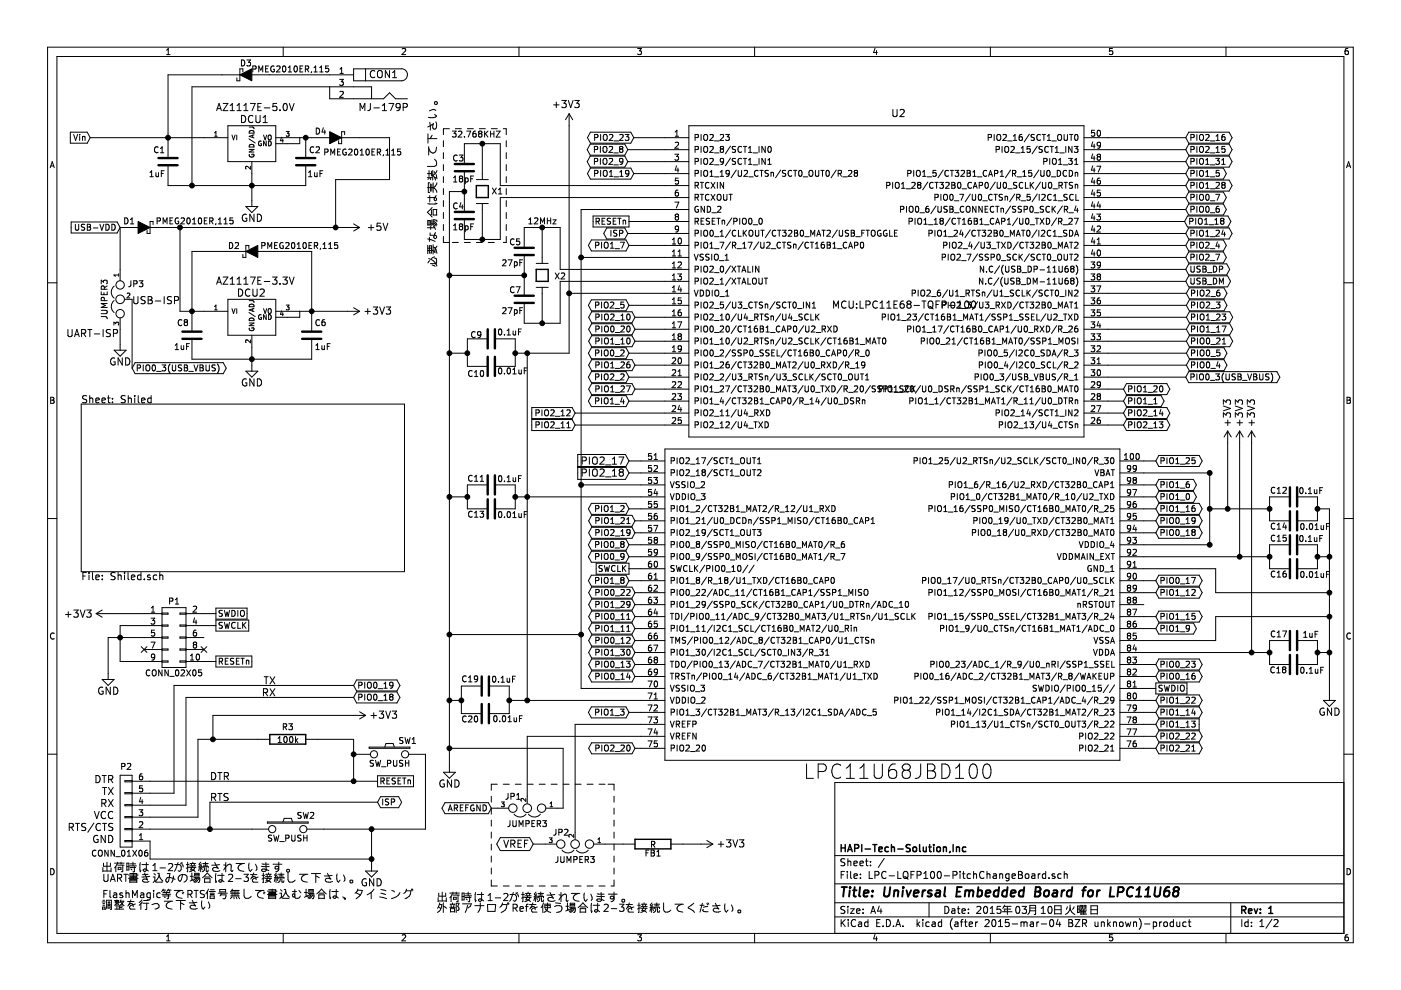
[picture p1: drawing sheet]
EESchema Schematic File Version 2
LIBS:74xgxx
LIBS:74xx
LIBS:ac-dc
LIBS:actel
LIBS:adc-dac
LIBS:analog_switches
LIBS:atmel
LIBS:audio
LIBS:brooktre
LIBS:cmos_ieee
LIBS:cmos4000
LIBS:conn
LIBS:contrib
LIBS:cypress
LIBS:dc-dc
LIBS:device
LIBS:digital-audio
LIBS:display
LIBS:dsp
LIBS:elec-unifil
LIBS:ftdi
LIBS:gennum
LIBS:graphic
LIBS:hc11
LIBS:intel
LIBS:interface
LIBS:ir
LIBS:linear
LIBS:logo
LIBS:memory
LIBS:microchip_pic10mcu
LIBS:microchip_pic12mcu
LIBS:microchip_pic16mcu
LIBS:microchip_pic18mcu
LIBS:microchip_pic32mcu
LIBS:microchip
LIBS:microcontrollers
LIBS:motor_drivers
LIBS:motorola
LIBS:msp430
LIBS:nordicsemi
LIBS:nxp_armmcu
LIBS:onsemi
LIBS:opto
LIBS:philips
LIBS:power
LIBS:powerint
LIBS:pspice
LIBS:references
LIBS:regul
LIBS:relays
LIBS:rfcom
LIBS:sensors
LIBS:silabs
LIBS:siliconi
LIBS:special
LIBS:stm8
LIBS:stm32
LIBS:supertex
LIBS:switches
LIBS:texas
LIBS:transf
LIBS:transistors
LIBS:ttl_ieee
LIBS:valves
LIBS:video
LIBS:xilinx
LIBS:ACDC
LIBS:ADC
LIBS:AnalogSW-MPX
LIBS:Arduino
LIBS:CardHolder
LIBS:CommIC
LIBS:ConnectorUSB
LIBS:DAC
LIBS:DamageControl
LIBS:DCDC
LIBS:Encorder-RSW
LIBS:Expander
LIBS:Isorator
LIBS:Jumper
LIBS:keisya-com
LIBS:LCD
LIBS:LinuxBoard
LIBS:LPC-MCU
LIBS:ModulerJack
LIBS:MountigHole
LIBS:mPcie
LIBS:Nordic_MCU
LIBS:OnBoradRelay
LIBS:OpAMP
LIBS:POT
LIBS:QFP-Change
LIBS:QFP-PitchChange
LIBS:QFP-TEST
LIBS:Relay
LIBS:Sensor
LIBS:TB-Connector
LIBS:Transistor-array
LIBS:Vref
LIBS:Wireless
LIBS:FS-MCU
LIBS:LPC-LQFP100-PitchChangeBoard-cache
EELAYER 25 0
EELAYER END
$Descr A4 11693 8268
encoding utf-8
Sheet 1 2
Title "Universal Embedded Board for LPC11U68"
Date "2015年03月10日火曜日"
Rev "1"
Comp "HAPI-Tech-Solution,Inc"
Comment1 ""
Comment2 ""
Comment3 ""
Comment4 ""
$EndDescr
$Comp
L C C9
U 1 1
P 4100 2830
F 0 "C9" V 4070 2655 50  0000 L CNN
F 1 "0.1uF" V 4020 2880 50  0000 L TNN
F 2 "SMD_Packages:SMD-0603" H 4138 2680 30  0001 C CNN
F 3 "" H 4100 2830 60  0000 C CNN
	1    4100 2830
	0    1    1    0   
$EndComp
$Comp
L C C10
U 1 1
P 4100 3060
F 0 "C10" V 4165 2860 50  0000 L CNN
F 1 "0.01uF" V 4115 3110 50  0000 L TNN
F 2 "SMD_Packages:SMD-0603" H 4138 2910 30  0001 C CNN
F 3 "" H 4100 3060 60  0000 C CNN
	1    4100 3060
	0    1    1    0   
$EndComp
$Comp
L C C11
U 1 1
P 4100 4050
F 0 "C11" V 4050 3850 50  0000 L CNN
F 1 "0.1uF" V 4025 4100 50  0000 L TNN
F 2 "SMD_Packages:SMD-0603" V 3975 4025 30  0001 C CNN
F 3 "" H 4100 4050 60  0000 C CNN
	1    4100 4050
	0    1    1    0   
$EndComp
$Comp
L C C13
U 1 1
P 4100 4250
F 0 "C13" V 4150 4050 50  0000 L CNN
F 1 "0.01uF" V 4125 4300 50  0000 L TNN
F 2 "SMD_Packages:SMD-0603" V 4275 4225 30  0001 C CNN
F 3 "" H 4100 4250 60  0000 C CNN
	1    4100 4250
	0    1    1    0   
$EndComp
$Comp
L C C19
U 1 1
P 4050 5730
F 0 "C19" V 3995 5530 50  0000 L CNN
F 1 "0.1uF" V 3970 5780 50  0000 L TNN
F 2 "SMD_Packages:SMD-0603" H 4088 5580 30  0001 C CNN
F 3 "" H 4050 5730 60  0000 C CNN
	1    4050 5730
	0    1    1    0   
$EndComp
$Comp
L C C20
U 1 1
P 4050 5960
F 0 "C20" V 4100 5760 50  0000 L CNN
F 1 "0.01uF" V 4070 6020 50  0000 L TNN
F 2 "SMD_Packages:SMD-0603" H 4088 5810 30  0001 C CNN
F 3 "" H 4050 5960 60  0000 C CNN
	1    4050 5960
	0    1    1    0   
$EndComp
$Comp
L C C15
U 1 1
P 10800 4550
F 0 "C15" V 10750 4600 50  0000 L CNN
F 1 "0.1uF" V 10725 4300 50  0000 L TNN
F 2 "SMD_Packages:SMD-0603" H 10838 4400 30  0001 C CNN
F 3 "" H 10800 4550 60  0000 C CNN
	1    10800 4550
	0    -1   1    0   
$EndComp
$Comp
L C C16
U 1 1
P 10800 4750
F 0 "C16" V 10850 4800 50  0000 L CNN
F 1 "0.01uF" V 10825 4700 50  0000 R TNN
F 2 "SMD_Packages:SMD-0603" H 10838 4600 30  0001 C CNN
F 3 "" H 10800 4750 60  0000 C CNN
	1    10800 4750
	0    -1   1    0   
$EndComp
$Comp
L GND #PWR01
U 1 1
P 11100 5800
F 0 "#PWR01" H 11100 5550 60  0001 C CNN
F 1 "GND" H 11100 5650 60  0000 C CNN
F 2 "" H 11100 5800 60  0000 C CNN
F 3 "" H 11100 5800 60  0000 C CNN
	1    11100 5800
	1    0    0    -1  
$EndComp
$Comp
L C C18
U 1 1
P 10800 5550
F 0 "C18" V 10850 5350 50  0000 L CNN
F 1 "0.1uF" V 10825 5600 50  0000 L TNN
F 2 "SMD_Packages:SMD-0603" H 10838 5400 30  0001 C CNN
F 3 "" H 10800 5550 60  0000 C CNN
	1    10800 5550
	0    1    1    0   
$EndComp
$Comp
L +3V3 #PWR02
U 1 1
P 4750 1050
F 0 "#PWR02" H 4750 900 60  0001 C CNN
F 1 "+3V3" H 4725 1225 60  0000 C CNN
F 2 "" H 4750 1050 60  0000 C CNN
F 3 "" H 4750 1050 60  0000 C CNN
	1    4750 1050
	1    0    0    -1  
$EndComp
$Comp
L C C3
U 1 1
P 3875 1400
F 0 "C3" H 3775 1475 50  0000 L CNN
F 1 "18pF" H 3775 1300 50  0000 L CNN
F 2 "SMD_Packages:SMD-0603" H 3913 1250 30  0001 C CNN
F 3 "" H 3875 1400 60  0000 C CNN
	1    3875 1400
	1    0    0    -1  
$EndComp
$Comp
L C C4
U 1 1
P 3875 1800
F 0 "C4" H 3775 1875 50  0000 L CNN
F 1 "18pF" H 3775 1700 50  0000 L CNN
F 2 "SMD_Packages:SMD-0603" H 3913 1650 30  0001 C CNN
F 3 "" H 3875 1800 60  0000 C CNN
	1    3875 1800
	1    0    0    -1  
$EndComp
$Comp
L LPC11E68JBD100 U2
U 1 1
P 7500 3800
F 0 "U2" H 7500 6650 60  0000 C CNN
F 1 "LPC11U68JBD100" H 7500 1150 120 0000 C CNN
F 2 "MCU:LPC11E68-TQFP-100" H 7550 5050 60  0000 C CNN
F 3 "" H 7550 5050 60  0000 C CNN
	1    7500 3800
	1    0    0    -1  
$EndComp
$Comp
L C C12
U 1 1
P 10800 4150
F 0 "C12" V 10750 4200 50  0000 L CNN
F 1 "0.1uF" V 10725 3900 50  0000 L TNN
F 2 "SMD_Packages:SMD-0603" H 10838 4000 30  0001 C CNN
F 3 "" H 10800 4150 60  0000 C CNN
	1    10800 4150
	0    -1   1    0   
$EndComp
$Comp
L C C14
U 1 1
P 10800 4350
F 0 "C14" V 10850 4400 50  0000 L CNN
F 1 "0.01uF" V 10825 4300 50  0000 R TNN
F 2 "SMD_Packages:SMD-0603" H 10838 4200 30  0001 C CNN
F 3 "" H 10800 4350 60  0000 C CNN
	1    10800 4350
	0    -1   1    0   
$EndComp
$Comp
L +3V3 #PWR03
U 1 1
P 10250 3700
F 0 "#PWR03" H 10250 3550 60  0001 C CNN
F 1 "+3V3" V 10250 3950 60  0000 C CNN
F 2 "" H 10250 3700 60  0000 C CNN
F 3 "" H 10250 3700 60  0000 C CNN
	1    10250 3700
	1    0    0    -1  
$EndComp
$Comp
L C C17
U 1 1
P 10800 5350
F 0 "C17" V 10750 5400 50  0000 L CNN
F 1 "1uF" V 10725 5275 50  0000 R TNN
F 2 "SMD_Packages:SMD-0603" H 10838 5200 30  0001 C CNN
F 3 "" H 10800 5350 60  0000 C CNN
	1    10800 5350
	0    -1   1    0   
$EndComp
Text GLabel 5290 1150 0    50   BiDi ~ 0
PIO2_23
Text GLabel 5240 1250 0    50   BiDi ~ 0
PIO2_8
Text GLabel 5240 1350 0    50   BiDi ~ 0
PIO2_9
Text GLabel 5290 1450 0    50   BiDi ~ 0
PIO1_19
Text GLabel 5240 1950 0    50   BiDi ~ 0
ISP
Text GLabel 5250 2050 0    50   BiDi ~ 0
PIO1_7
Text GLabel 5250 2550 0    50   BiDi ~ 0
PIO2_5
Text GLabel 5300 2650 0    50   BiDi ~ 0
PIO2_10
Text GLabel 5300 2750 0    50   BiDi ~ 0
PIO0_20
Text GLabel 5300 2850 0    50   BiDi ~ 0
PIO1_10
Text GLabel 5250 2950 0    50   BiDi ~ 0
PIO0_2
Text GLabel 5300 3050 0    50   BiDi ~ 0
PIO1_26
Text GLabel 5250 3150 0    50   BiDi ~ 0
PIO2_2
Text GLabel 5300 3250 0    50   BiDi ~ 0
PIO1_27
Text GLabel 5250 3350 0    50   BiDi ~ 0
PIO1_4
Text GLabel 5250 4250 0    50   BiDi ~ 0
PIO1_2
Text GLabel 5300 4350 0    50   BiDi ~ 0
PIO1_21
Text GLabel 5300 4450 0    50   BiDi ~ 0
PIO2_19
Text GLabel 5250 4550 0    50   BiDi ~ 0
PIO0_8
Text GLabel 5250 4650 0    50   BiDi ~ 0
PIO0_9
Text GLabel 5250 4850 0    50   BiDi ~ 0
PIO1_8
Text GLabel 5300 4950 0    50   BiDi ~ 0
PIO0_22
Text GLabel 5300 5050 0    50   BiDi ~ 0
PIO1_29
Text GLabel 5300 5150 0    50   BiDi ~ 0
PIO0_11
Text GLabel 5300 5250 0    50   BiDi ~ 0
PIO1_11
Text GLabel 5300 5350 0    50   BiDi ~ 0
PIO0_12
Text GLabel 5300 5450 0    50   BiDi ~ 0
PIO1_30
Text GLabel 5300 5550 0    50   BiDi ~ 0
PIO0_13
Text GLabel 5300 5650 0    50   BiDi ~ 0
PIO0_14
Text GLabel 5250 5950 0    50   BiDi ~ 0
PIO1_3
Text GLabel 5300 6250 0    50   BiDi ~ 0
PIO2_20
Text GLabel 9900 1150 2    50   BiDi ~ 0
PIO2_16
Text GLabel 9900 1250 2    50   BiDi ~ 0
PIO2_15
Text GLabel 9900 1350 2    50   BiDi ~ 0
PIO1_31
Text GLabel 9900 1450 2    50   BiDi ~ 0
PIO1_5
Text GLabel 9900 1550 2    50   BiDi ~ 0
PIO1_28
Text GLabel 9900 1650 2    50   BiDi ~ 0
PIO0_7
Text GLabel 9900 1750 2    50   BiDi ~ 0
PIO0_6
Text GLabel 9890 1850 2    50   BiDi ~ 0
PIO1_18
Text GLabel 9900 1950 2    50   BiDi ~ 0
PIO1_24
Text GLabel 9900 2050 2    50   BiDi ~ 0
PIO2_4
Text GLabel 9900 2150 2    50   BiDi ~ 0
PIO2_7
Text GLabel 9905 2450 2    50   BiDi ~ 0
PIO2_6
Text GLabel 9905 2550 2    50   BiDi ~ 0
PIO2_3
Text GLabel 9905 2650 2    50   BiDi ~ 0
PIO1_23
Text GLabel 9905 2750 2    50   BiDi ~ 0
PIO1_17
Text GLabel 9905 2850 2    50   BiDi ~ 0
PIO0_21
Text GLabel 9905 2950 2    50   BiDi ~ 0
PIO0_5
Text GLabel 9905 3050 2    50   BiDi ~ 0
PIO0_4
Text GLabel 9380 3250 2    50   BiDi ~ 0
PIO1_20
Text GLabel 9380 3350 2    50   BiDi ~ 0
PIO1_1
Text GLabel 9380 3450 2    50   BiDi ~ 0
PIO2_14
Text GLabel 9380 3550 2    50   BiDi ~ 0
PIO2_13
Text GLabel 9650 3850 2    50   BiDi ~ 0
PIO1_25
Text GLabel 9650 4050 2    50   BiDi ~ 0
PIO1_6
Text GLabel 9650 4150 2    50   BiDi ~ 0
PIO1_0
Text GLabel 9650 4250 2    50   BiDi ~ 0
PIO1_16
Text GLabel 9650 4850 2    50   BiDi ~ 0
PIO0_17
Text GLabel 9650 4950 2    50   BiDi ~ 0
PIO1_12
Text GLabel 9650 5150 2    50   BiDi ~ 0
PIO1_15
Text GLabel 9650 5250 2    50   BiDi ~ 0
PIO1_9
Text GLabel 9650 5550 2    50   BiDi ~ 0
PIO0_23
Text GLabel 9650 5650 2    50   BiDi ~ 0
PIO0_16
Text GLabel 9650 5850 2    50   BiDi ~ 0
PIO1_22
Text GLabel 9650 5950 2    50   BiDi ~ 0
PIO1_14
Text GLabel 9650 6150 2    50   BiDi ~ 0
PIO2_22
Text GLabel 9650 6250 2    50   BiDi ~ 0
PIO2_21
Text GLabel 4450 7050 0    60   BiDi ~ 0
VREF
Text GLabel 5250 3950 0    60   Input ~ 0
PIO2_18
Text GLabel 9650 4450 2    50   BiDi ~ 0
PIO0_18
Text GLabel 9650 4350 2    50   BiDi ~ 0
PIO0_19
Text GLabel 2950 5825 2    50   BiDi ~ 0
PIO0_18
Text GLabel 2950 5725 2    50   BiDi ~ 0
PIO0_19
Text GLabel 5250 3850 0    60   Input ~ 0
PIO2_17
$Comp
L +3V3 #PWR04
U 1 1
P 10350 3700
F 0 "#PWR04" H 10350 3550 60  0001 C CNN
F 1 "+3V3" V 10350 3950 60  0000 C CNN
F 2 "" H 10350 3700 60  0000 C CNN
F 3 "" H 10350 3700 60  0000 C CNN
	1    10350 3700
	1    0    0    -1  
$EndComp
$Comp
L +3V3 #PWR05
U 1 1
P 10450 3700
F 0 "#PWR05" H 10450 3550 60  0001 C CNN
F 1 "+3V3" V 10450 3950 60  0000 C CNN
F 2 "" H 10450 3700 60  0000 C CNN
F 3 "" H 10450 3700 60  0000 C CNN
	1    10450 3700
	1    0    0    -1  
$EndComp
$Comp
L JUMPER3 JP2
U 1 1
P 4800 7050
F 0 "JP2" H 4850 6950 50  0000 L CNN
F 1 "JUMPER3" H 4800 7150 50  0000 C BNN
F 2 "BoardJumper:SJ-3Pin" H 4800 7050 60  0001 C CNN
F 3 "" H 4800 7050 60  0000 C CNN
	1    4800 7050
	-1   0    0    1   
$EndComp
$Comp
L R FB1
U 1 1
P 5450 7050
F 0 "FB1" V 5530 7050 50  0000 C CNN
F 1 "R" V 5457 7051 50  0000 C CNN
F 2 "SMD_Packages:SMD-0805" V 5380 7050 30  0001 C CNN
F 3 "" H 5450 7050 30  0000 C CNN
	1    5450 7050
	0    1    1    0   
$EndComp
$Comp
L +3V3 #PWR06
U 1 1
P 5850 7050
F 0 "#PWR06" H 5850 6900 60  0001 C CNN
F 1 "+3V3" V 5850 7300 60  0000 C CNN
F 2 "" H 5850 7050 60  0000 C CNN
F 3 "" H 5850 7050 60  0000 C CNN
	1    5850 7050
	0    1    1    0   
$EndComp
Text GLabel 4100 6750 0    50   BiDi ~ 0
AREFGND
Text GLabel 5250 4750 0    50   UnSpc ~ 0
SWCLK
$Comp
L CRYSTAL X1
U 1 1
P 4025 1600
F 0 "X1" V 4025 1725 50  0000 C CNN
F 1 "32.768KHZ" V 3550 1550 50  0000 C CNN
F 2 "Xtal:FC-255-RTC-Xtal" H 4025 1600 60  0001 C CNN
F 3 "" H 4025 1600 60  0000 C CNN
	1    4025 1600
	0    1    1    0   
$EndComp
$Comp
L GND #PWR07
U 1 1
P 3750 6400
F 0 "#PWR07" H 3750 6150 60  0001 C CNN
F 1 "GND" H 3750 6250 60  0000 C CNN
F 2 "" H 3750 6400 60  0000 C CNN
F 3 "" H 3750 6400 60  0000 C CNN
	1    3750 6400
	1    0    0    -1  
$EndComp
$Comp
L JUMPER3 JP1
U 1 1
P 4400 6750
F 0 "JP1" H 4450 6650 50  0000 L CNN
F 1 "JUMPER3" H 4400 6850 50  0000 C BNN
F 2 "BoardJumper:SJ-3Pin" H 4400 6750 60  0001 C CNN
F 3 "" H 4400 6750 60  0000 C CNN
	1    4400 6750
	-1   0    0    1   
$EndComp
Text GLabel 9650 5750 2    50   UnSpc ~ 0
SWDIO
$Comp
L CONN_02X05 P1
U 1 1
P 1450 5325
F 0 "P1" H 1450 5625 50  0000 C CNN
F 1 "CONN_02X05" H 1450 5025 50  0000 C CNN
F 2 "Pin_Headers:JTAG-Half-2x5" H 1450 4125 60  0001 C CNN
F 3 "" H 1450 4125 60  0000 C CNN
	1    1450 5325
	1    0    0    -1  
$EndComp
$Comp
L +3V3 #PWR08
U 1 1
P 900 5125
F 0 "#PWR08" H 900 4975 60  0001 C CNN
F 1 "+3V3" V 900 5375 60  0000 C CNN
F 2 "" H 900 5125 60  0000 C CNN
F 3 "" H 900 5125 60  0000 C CNN
	1    900  5125
	0    -1   -1   0   
$EndComp
$Comp
L GND #PWR09
U 1 1
P 900 5625
F 0 "#PWR09" H 900 5375 60  0001 C CNN
F 1 "GND" H 900 5475 60  0000 C CNN
F 2 "" H 900 5625 60  0000 C CNN
F 3 "" H 900 5625 60  0000 C CNN
	1    900  5625
	1    0    0    -1  
$EndComp
Text GLabel 1800 5225 2    50   UnSpc ~ 0
SWCLK
Text GLabel 1800 5125 2    50   UnSpc ~ 0
SWDIO
Text GLabel 5250 1850 0    50   UnSpc ~ 0
RESETn
Text GLabel 1800 5525 2    50   UnSpc ~ 0
RESETn
NoConn ~ 1700 5425
NoConn ~ 1200 5425
Text Label 2300 5825 2    60   ~ 0
RX
Text Label 2300 5725 2    60   ~ 0
TX
Text Label 1750 6700 0    60   ~ 0
RTS
Text Label 1750 6525 0    60   ~ 0
DTR
Text GLabel 3150 6525 2    50   UnSpc ~ 0
RESETn
Text GLabel 3150 6700 2    50   BiDi ~ 0
ISP
$Comp
L GND #PWR010
U 1 1
P 3100 7225
F 0 "#PWR010" H 3100 6975 60  0001 C CNN
F 1 "GND" H 3100 7075 60  0000 C CNN
F 2 "" H 3100 7225 60  0000 C CNN
F 3 "" H 3100 7225 60  0000 C CNN
	1    3100 7225
	1    0    0    -1  
$EndComp
$Comp
L SW_PUSH SW1
U 1 1
P 3250 6300
F 0 "SW1" H 3400 6410 50  0000 C CNN
F 1 "SW_PUSH" H 3250 6220 50  0000 C CNN
F 2 "Switch:SW_TACT-EVQQ2Y03W" H 3250 6300 60  0001 C CNN
F 3 "" H 3250 6300 60  0000 C CNN
	1    3250 6300
	1    0    0    -1  
$EndComp
$Comp
L R R3
U 1 1
P 2400 6175
F 0 "R3" V 2300 6175 50  0000 C CNN
F 1 "100k" V 2407 6176 50  0000 C CNN
F 2 "SMD_Packages:SMD-0603" V 2330 6175 30  0001 C CNN
F 3 "" H 2400 6175 30  0000 C CNN
	1    2400 6175
	0    1    1    0   
$EndComp
Text GLabel 4800 3450 0    50   Input ~ 0
PIO2_12
Text GLabel 4800 3550 0    50   Input ~ 0
PIO2_11
$Sheet
S 675  3375 2700 1400
U 551EE3EE
F0 "Shiled" 60
F1 "Shiled.sch" 60
$EndSheet
$Comp
L C C8
U 1 1
P 1600 2800
F 0 "C8" H 1475 2900 50  0000 L CNN
F 1 "1uF" H 1450 2700 50  0000 L CNN
F 2 "SMD_Packages:SMD-0603" H 1638 2650 30  0001 C CNN
F 3 "" H 1600 2800 60  0000 C CNN
	1    1600 2800
	1    0    0    -1  
$EndComp
$Comp
L +3V3 #PWR011
U 1 1
P 2900 2600
F 0 "#PWR011" H 2900 2450 60  0001 C CNN
F 1 "+3V3" V 2900 2850 60  0000 C CNN
F 2 "" H 2900 2600 60  0000 C CNN
F 3 "" H 2900 2600 60  0000 C CNN
	1    2900 2600
	0    1    1    0   
$EndComp
$Comp
L +5V #PWR012
U 1 1
P 2900 1900
F 0 "#PWR012" H 2900 1750 60  0001 C CNN
F 1 "+5V" V 2900 2150 60  0000 C CNN
F 2 "" H 2900 1900 60  0000 C CNN
F 3 "" H 2900 1900 60  0000 C CNN
	1    2900 1900
	0    1    1    0   
$EndComp
$Comp
L BARREL_JACK CON1
U 1 1
P 3050 725
F 0 "CON1" H 2900 825 60  0000 C CNN
F 1 "MJ-179P" H 2900 550 60  0000 C CNN
F 2 "Connect:DCJack_MJ-179P" H 3050 725 60  0001 C CNN
F 3 "" H 3050 725 60  0000 C CNN
	1    3050 725 
	-1   0    0    -1  
$EndComp
$Comp
L +3V3 #PWR013
U 1 1
P 2950 5975
F 0 "#PWR013" H 2950 5825 60  0001 C CNN
F 1 "+3V3" V 2950 6225 60  0000 C CNN
F 2 "" H 2950 5975 60  0000 C CNN
F 3 "" H 2950 5975 60  0000 C CNN
	1    2950 5975
	0    1    1    0   
$EndComp
$Comp
L CONN_01X06 P2
U 1 1
P 1050 6775
F 0 "P2" H 1050 6400 50  0000 C CNN
F 1 "CONN_01X06" H 1100 7125 50  0000 C CNN
F 2 "Pin_Headers:Pin_Header_Angled_1x06" H 1050 6775 60  0001 C CNN
F 3 "" H 1050 6775 60  0000 C CNN
	1    1050 6775
	-1   0    0    1   
$EndComp
Text GLabel 9650 6050 2    50   Input ~ 0
PIO1_13
Text GLabel 1000 1900 0    50   Input ~ 0
USB-VDD
Text GLabel 9900 2250 2    50   BiDi ~ 0
USB_DP
Text GLabel 9900 2350 2    50   BiDi ~ 0
USB_DM
$Comp
L DIODESCH D1
U 1 1
P 1200 1900
F 0 "D1" H 1075 1950 50  0000 C CNN
F 1 "PMEG2010ER,115" H 1625 1950 50  0000 C CNN
F 2 "Diode:PMEG2010ER,115" H 1200 1900 60  0001 C CNN
F 3 "" H 1200 1900 60  0000 C CNN
	1    1200 1900
	1    0    0    -1  
$EndComp
$Comp
L C C2
U 1 1
P 2550 1350
F 0 "C2" H 2425 1250 50  0000 L CNN
F 1 "1uF" H 2400 1450 50  0000 L CNN
F 2 "SMD_Packages:SMD-0603" H 2588 1200 30  0001 C CNN
F 3 "" H 2550 1350 60  0000 C CNN
	1    2550 1350
	-1   0    0    1   
$EndComp
$Comp
L C C1
U 1 1
P 1400 1350
F 0 "C1" H 1425 1250 50  0000 L CNN
F 1 "1uF" H 1425 1450 50  0000 L CNN
F 2 "SMD_Packages:SMD-0603" H 1438 1200 30  0001 C CNN
F 3 "" H 1400 1350 60  0000 C CNN
	1    1400 1350
	-1   0    0    1   
$EndComp
$Comp
L DIODESCH D3
U 1 1
P 2050 625
F 0 "D3" H 2050 525 50  0000 C CNN
F 1 "PMEG2010ER,115" H 1675 575 50  0000 C CNN
F 2 "Diode:PMEG2010ER,115" H 2050 625 60  0001 C CNN
F 3 "" H 2050 625 60  0000 C CNN
	1    2050 625 
	-1   0    0    1   
$EndComp
Text GLabel 750  1150 0    50   Input ~ 0
Vin
$Comp
L CRYSTAL X2
U 1 1
P 4525 2300
F 0 "X2" V 4535 2450 50  0000 C CNN
F 1 "12MHz" V 4075 2300 50  0000 C CNN
F 2 "Xtal:HC-49_S" H 4525 2300 60  0001 C CNN
F 3 "" H 4525 2300 60  0000 C CNN
	1    4525 2300
	0    1    1    0   
$EndComp
$Comp
L C C5
U 1 1
P 4375 2100
F 0 "C5" H 4250 2175 50  0000 L CNN
F 1 "27pF" H 4185 2000 50  0000 L CNN
F 2 "SMD_Packages:SMD-0603" H 4413 1950 30  0001 C CNN
F 3 "" H 4375 2100 60  0000 C CNN
	1    4375 2100
	1    0    0    -1  
$EndComp
$Comp
L C C7
U 1 1
P 4375 2500
F 0 "C7" H 4250 2575 50  0000 L CNN
F 1 "27pF" H 4185 2400 50  0000 L CNN
F 2 "SMD_Packages:SMD-0603" H 4413 2350 30  0001 C CNN
F 3 "" H 4375 2500 60  0000 C CNN
	1    4375 2500
	1    0    0    -1  
$EndComp
$Comp
L DIODESCH D4
U 1 1
P 2800 1150
F 0 "D4" H 2675 1200 50  0000 C CNN
F 1 "PMEG2010ER,115" H 3025 1025 50  0000 C CNN
F 2 "Diode:PMEG2010ER,115" H 2800 1150 60  0001 C CNN
F 3 "" H 2800 1150 60  0000 C CNN
	1    2800 1150
	1    0    0    -1  
$EndComp
$Comp
L AZ1117E-xxV DCU1
U 1 1
P 2100 1200
F 0 "DCU1" H 2000 1400 60  0000 L CNN
F 1 "AZ1117E-5.0V" H 1800 1500 60  0000 L CNN
F 2 "SMD_Packages:SOT-223" H 2100 1200 60  0001 C CNN
F 3 "" H 2100 1200 60  0000 C CNN
	1    2100 1200
	1    0    0    -1  
$EndComp
$Comp
L C C6
U 1 1
P 2600 2800
F 0 "C6" H 2625 2900 50  0000 L CNN
F 1 "1uF" H 2625 2700 50  0000 L CNN
F 2 "SMD_Packages:SMD-0603" H 2638 2650 30  0001 C CNN
F 3 "" H 2600 2800 60  0000 C CNN
	1    2600 2800
	1    0    0    -1  
$EndComp
Text Notes 3650 2225 1    60   ~ 0
必要な場合は実装して下さい。
Text Notes 3650 7625 0    60   ~ 0
出荷時は1-2が接続されています。\n外部アナログRefを使う場合は2-3を接続してください。
Text Notes 850  7375 0    60   ~ 0
出荷時は1-2が接続されています。\nUART書き込みの場合は2-3を接続して下さい。
Text Notes 850  7600 0    60   ~ 0
FlashMagic等でRTS信号無しで書込む場合は、タイミング\n調整を行って下さい
$Comp
L DIODESCH D2
U 1 1
P 2100 2100
F 0 "D2" H 2250 2050 50  0000 C CNN
F 1 "PMEG2010ER,115" H 1700 2050 50  0000 C CNN
F 2 "Diode:PMEG2010ER,115" H 2100 2100 60  0001 C CNN
F 3 "" H 2100 2100 60  0000 C CNN
	1    2100 2100
	-1   0    0    1   
$EndComp
$Comp
L GND #PWR014
U 1 1
P 2100 3050
F 0 "#PWR014" H 2100 2800 60  0001 C CNN
F 1 "GND" H 2100 2900 60  0000 C CNN
F 2 "" H 2100 3050 60  0000 C CNN
F 3 "" H 2100 3050 60  0000 C CNN
	1    2100 3050
	1    0    0    -1  
$EndComp
$Comp
L AZ1117E-xxV DCU2
U 1 1
P 2100 2650
F 0 "DCU2" H 1975 2850 60  0000 L CNN
F 1 "AZ1117E-3.3V" H 1800 2950 60  0000 L CNN
F 2 "SMD_Packages:SOT-223" H 2100 2650 60  0001 C CNN
F 3 "" H 2100 2650 60  0000 C CNN
	1    2100 2650
	1    0    0    -1  
$EndComp
Text Label 950  6650 2    60   ~ 0
TX
Text Label 950  6750 2    60   ~ 0
RX
Text Label 950  6950 2    60   ~ 0
RTS/CTS
Text Label 950  6550 2    60   ~ 0
DTR
Text Label 950  6850 2    60   ~ 0
VCC
Text Label 950  7050 2    60   ~ 0
GND
Text GLabel 9900 3150 2    50   BiDi ~ 0
PIO0_3(USB_VBUS)
$Comp
L GND #PWR015
U 1 1
P 2100 1675
F 0 "#PWR015" H 2100 1425 60  0001 C CNN
F 1 "GND" H 2100 1525 60  0000 C CNN
F 2 "" H 2100 1675 60  0000 C CNN
F 3 "" H 2100 1675 60  0000 C CNN
	1    2100 1675
	1    0    0    -1  
$EndComp
$Comp
L JUMPER3 JP3
U 1 1
P 1000 2500
F 0 "JP3" V 875 2300 50  0000 L CNN
F 1 "JUMPER3" H 1000 2600 50  0000 C BNN
F 2 "BoardJumper:SJ-3Pin" H 1000 2500 60  0001 C CNN
F 3 "" H 1000 2500 60  0000 C CNN
	1    1000 2500
	0    -1   1    0   
$EndComp
Text GLabel 1100 3075 2    50   BiDi ~ 0
PIO0_3(USB_VBUS)
$Comp
L GND #PWR016
U 1 1
P 1000 2875
F 0 "#PWR016" H 1000 2625 60  0001 C CNN
F 1 "GND" H 1000 2725 60  0000 C CNN
F 2 "" H 1000 2875 60  0000 C CNN
F 3 "" H 1000 2875 60  0000 C CNN
	1    1000 2875
	1    0    0    -1  
$EndComp
Text Notes 550  2825 0    60   ~ 0
UART-ISP
Text Notes 1100 2550 0    60   ~ 0
USB-ISP
Wire Wire Line
	5550 2150 4850 2150
Wire Wire Line
	4850 1750 4850 2150
Wire Wire Line
	4850 2150 4850 4050
Wire Wire Line
	4850 4050 4850 5300
Wire Wire Line
	4850 5300 4850 5750
Wire Wire Line
	4850 4050 5350 4050
Wire Wire Line
	4850 5750 5350 5750
Connection ~ 4850 4050
Connection ~ 4850 2150
Wire Wire Line
	4750 2950 4400 2950
Wire Wire Line
	4400 2950 4300 2950
Wire Wire Line
	4300 2830 4300 2950
Wire Wire Line
	4300 2950 4300 3060
Connection ~ 4300 2950
Wire Wire Line
	3900 2830 3900 2950
Wire Wire Line
	3900 2950 3900 3060
Wire Wire Line
	3750 1600 3750 2300
Wire Wire Line
	3750 2300 3750 2950
Wire Wire Line
	3750 2950 3750 4150
Wire Wire Line
	3750 4150 3750 5300
Wire Wire Line
	3750 5300 3750 5850
Wire Wire Line
	3750 5850 3750 6250
Wire Wire Line
	3750 6250 3750 6400
Wire Wire Line
	3750 2950 3900 2950
Connection ~ 3900 2950
Wire Wire Line
	4300 4050 4300 4150
Wire Wire Line
	4300 4150 4300 4250
Connection ~ 4300 4150
Wire Wire Line
	3900 4050 3900 4150
Wire Wire Line
	3900 4150 3900 4250
Wire Wire Line
	4250 5850 4400 5850
Wire Wire Line
	4400 5850 5350 5850
Wire Wire Line
	4250 5730 4250 5850
Wire Wire Line
	4250 5850 4250 5960
Connection ~ 4250 5850
Wire Wire Line
	3850 5730 3850 5850
Wire Wire Line
	3850 5850 3850 5960
Connection ~ 3850 5850
Connection ~ 3750 2950
Wire Wire Line
	9250 1850 9890 1850
Wire Wire Line
	9550 4350 9650 4350
Wire Wire Line
	9550 4450 9650 4450
Wire Wire Line
	5550 1750 4850 1750
Wire Wire Line
	5550 1150 5290 1150
Wire Wire Line
	5550 1250 5240 1250
Wire Wire Line
	5550 1350 5240 1350
Wire Wire Line
	5550 1450 5290 1450
Wire Wire Line
	5550 1950 5240 1950
Wire Wire Line
	5550 2050 5250 2050
Wire Wire Line
	9250 1150 9900 1150
Wire Wire Line
	9250 1250 9900 1250
Wire Wire Line
	9250 1350 9900 1350
Wire Wire Line
	9250 1450 9900 1450
Wire Wire Line
	9250 1550 9900 1550
Wire Wire Line
	9250 1650 9900 1650
Wire Wire Line
	9250 1750 9900 1750
Wire Wire Line
	9250 1950 9900 1950
Wire Wire Line
	9250 2050 9900 2050
Wire Wire Line
	9250 2150 9900 2150
Wire Wire Line
	9250 2450 9905 2450
Wire Wire Line
	9250 2550 9905 2550
Wire Wire Line
	9250 2650 9905 2650
Wire Wire Line
	9250 2750 9905 2750
Wire Wire Line
	9250 2850 9905 2850
Wire Wire Line
	9250 2950 9905 2950
Wire Wire Line
	9250 3050 9905 3050
Wire Wire Line
	9250 3250 9380 3250
Wire Wire Line
	9250 3350 9380 3350
Wire Wire Line
	9250 3450 9380 3450
Wire Wire Line
	9250 3550 9380 3550
Wire Wire Line
	9550 4850 9650 4850
Wire Wire Line
	9550 4950 9650 4950
Wire Wire Line
	9550 5150 9650 5150
Wire Wire Line
	9550 5550 9650 5550
Wire Wire Line
	9550 5650 9650 5650
Wire Wire Line
	9550 5750 9650 5750
Wire Wire Line
	9550 3850 9650 3850
Wire Wire Line
	9550 3950 10100 3950
Wire Wire Line
	9550 4050 9650 4050
Wire Wire Line
	9550 4150 9650 4150
Wire Wire Line
	9550 4250 9650 4250
Wire Wire Line
	10100 4550 9550 4550
Wire Wire Line
	9550 4650 10350 4650
Wire Wire Line
	10350 4650 10600 4650
Wire Wire Line
	9550 5250 9650 5250
Connection ~ 10100 4550
Wire Wire Line
	9550 5450 10450 5450
Wire Wire Line
	10450 5450 10600 5450
Wire Wire Line
	9550 5850 9650 5850
Wire Wire Line
	9550 5950 9650 5950
Wire Wire Line
	9550 6050 9650 6050
Wire Wire Line
	9550 6150 9650 6150
Wire Wire Line
	9550 6250 9650 6250
Wire Wire Line
	3750 1600 3875 1600
Connection ~ 3875 1600
Wire Wire Line
	3875 2000 4025 2000
Wire Wire Line
	4025 2000 4175 2000
Wire Wire Line
	3875 1200 4025 1200
Wire Wire Line
	4025 1200 4175 1200
Wire Wire Line
	11000 5350 11000 5450
Wire Wire Line
	11000 5450 11000 5550
Wire Wire Line
	10600 5350 10600 5450
Wire Wire Line
	10600 5450 10600 5550
Connection ~ 3900 4150
Wire Wire Line
	5300 6250 5350 6250
Wire Wire Line
	5250 5950 5350 5950
Wire Wire Line
	5250 2550 5550 2550
Wire Wire Line
	5300 2650 5550 2650
Wire Wire Line
	5300 2750 5550 2750
Wire Wire Line
	5300 2850 5550 2850
Wire Wire Line
	5250 2950 5550 2950
Wire Wire Line
	5300 3050 5550 3050
Wire Wire Line
	5250 3150 5550 3150
Wire Wire Line
	5300 3250 5550 3250
Wire Wire Line
	5250 3350 5550 3350
Wire Wire Line
	4800 3450 5550 3450
Wire Wire Line
	4800 3550 5550 3550
Wire Wire Line
	5250 4250 5350 4250
Wire Wire Line
	5300 4350 5350 4350
Wire Wire Line
	5300 4450 5350 4450
Wire Wire Line
	5250 4550 5350 4550
Wire Wire Line
	5250 4650 5350 4650
Wire Wire Line
	5250 3850 5350 3850
Wire Wire Line
	5250 3950 5350 3950
Wire Wire Line
	5250 4750 5350 4750
Wire Wire Line
	5250 4850 5350 4850
Wire Wire Line
	5300 4950 5350 4950
Wire Wire Line
	5300 5050 5350 5050
Wire Wire Line
	5300 5150 5350 5150
Wire Wire Line
	5300 5250 5350 5250
Wire Wire Line
	5300 5350 5350 5350
Wire Wire Line
	5300 5450 5350 5450
Wire Wire Line
	5300 5550 5350 5550
Wire Wire Line
	5300 5650 5350 5650
Wire Wire Line
	1450 5725 2950 5725
Wire Wire Line
	1550 5825 2950 5825
Wire Wire Line
	10600 4150 10600 4250
Wire Wire Line
	10600 4250 10600 4350
Wire Wire Line
	10100 4250 10250 4250
Wire Wire Line
	10250 4250 10600 4250
Connection ~ 10600 4250
Wire Wire Line
	10600 4550 10600 4650
Wire Wire Line
	10600 4650 10600 4750
Connection ~ 10600 4650
Wire Wire Line
	11000 4150 11000 4250
Wire Wire Line
	11000 4250 11000 4350
Wire Wire Line
	11000 4550 11000 4650
Wire Wire Line
	11000 4650 11000 4750
Wire Wire Line
	11100 4650 11000 4650
Wire Wire Line
	11100 4250 11100 4650
Wire Wire Line
	11100 4650 11100 4950
Wire Wire Line
	11100 4950 11100 5150
Wire Wire Line
	11100 5150 11100 5450
Wire Wire Line
	11100 5450 11100 5800
Connection ~ 11000 4650
Wire Wire Line
	11000 4250 11100 4250
Connection ~ 11100 4650
Connection ~ 11000 4250
Connection ~ 10100 4250
Connection ~ 10100 3950
Connection ~ 10600 5450
Wire Wire Line
	11000 5450 11100 5450
Connection ~ 11100 5450
Connection ~ 11000 5450
Wire Wire Line
	10100 3950 10100 4250
Wire Wire Line
	10100 4250 10100 4550
Wire Wire Line
	9550 4750 10150 4750
Wire Wire Line
	10150 4750 10150 4950
Wire Wire Line
	10150 4950 11100 4950
Connection ~ 11100 4950
Wire Wire Line
	9550 5350 10150 5350
Wire Wire Line
	10150 5350 10150 5150
Wire Wire Line
	10150 5150 11100 5150
Connection ~ 11100 5150
Wire Wire Line
	10250 4250 10250 3700
Connection ~ 10250 4250
Wire Wire Line
	10350 4650 10350 3700
Connection ~ 10350 4650
Wire Wire Line
	10450 5450 10450 3700
Connection ~ 10450 5450
Wire Wire Line
	4800 6050 5350 6050
Wire Wire Line
	4450 7050 4550 7050
Wire Wire Line
	5050 7050 5200 7050
Wire Wire Line
	5700 7050 5850 7050
Wire Wire Line
	4025 1200 4025 1450
Wire Wire Line
	4025 1750 4025 2000
Wire Wire Line
	5550 1550 4175 1550
Wire Wire Line
	4175 1550 4175 1200
Connection ~ 4025 1200
Wire Wire Line
	4175 2000 4175 1650
Wire Wire Line
	4175 1650 5550 1650
Connection ~ 4025 2000
Wire Wire Line
	4300 4150 4400 4150
Wire Wire Line
	4400 4150 5350 4150
Wire Wire Line
	3900 4150 3750 4150
Connection ~ 3750 4150
Wire Wire Line
	3850 5850 3750 5850
Connection ~ 3750 5850
Wire Wire Line
	3750 5300 4850 5300
Connection ~ 4850 5300
Connection ~ 3750 5300
Wire Wire Line
	4400 6150 5350 6150
Wire Wire Line
	4800 6050 4800 6950
Wire Wire Line
	4100 6750 4150 6750
Wire Wire Line
	4400 6650 4400 6150
Wire Wire Line
	4650 6750 4700 6750
Wire Wire Line
	4700 6750 4700 6250
Wire Wire Line
	4700 6250 3750 6250
Connection ~ 3750 6250
Wire Wire Line
	4400 2950 4400 4150
Wire Wire Line
	4400 4150 4400 5850
Connection ~ 4400 4150
Connection ~ 4400 5850
Connection ~ 4400 2950
Wire Wire Line
	4750 1050 4750 2450
Wire Wire Line
	4750 2450 4750 2950
Connection ~ 4750 2450
Wire Wire Line
	1200 5125 900  5125
Wire Wire Line
	1200 5225 1000 5225
Wire Wire Line
	1000 5225 1000 5325
Wire Wire Line
	1000 5325 1000 5525
Wire Wire Line
	1000 5525 1200 5525
Wire Wire Line
	900  5325 1000 5325
Wire Wire Line
	1000 5325 1200 5325
Connection ~ 1000 5325
Wire Wire Line
	900  5325 900  5625
Wire Wire Line
	1700 5125 1800 5125
Wire Wire Line
	1700 5225 1800 5225
Wire Wire Line
	5550 1850 5250 1850
Wire Wire Line
	1700 5525 1800 5525
Wire Wire Line
	1250 6525 2950 6525
Wire Wire Line
	2950 6525 3150 6525
Wire Wire Line
	1750 6700 3150 6700
Wire Wire Line
	2700 6925 3100 6925
Wire Wire Line
	3100 6925 3550 6925
Wire Wire Line
	3100 6925 3100 7175
Wire Wire Line
	3100 7175 3100 7225
Wire Wire Line
	2950 6175 2950 6300
Wire Wire Line
	2950 6300 2950 6525
Connection ~ 2950 6525
Wire Wire Line
	3550 6925 3550 6300
Connection ~ 3100 6925
Wire Wire Line
	2950 6175 2650 6175
Connection ~ 2950 6300
Wire Wire Line
	1650 6175 1775 6175
Wire Wire Line
	1775 6175 2150 6175
Wire Wire Line
	1775 5975 1775 6175
Wire Wire Line
	1500 2600 1600 2600
Wire Wire Line
	1600 2600 1700 2600
Wire Wire Line
	2100 2900 2100 3000
Wire Wire Line
	2100 3000 2100 3050
Wire Wire Line
	1600 3000 2100 3000
Wire Wire Line
	2100 3000 2600 3000
Wire Wire Line
	1600 2600 1600 2100
Connection ~ 1600 2600
Connection ~ 2100 3000
Wire Wire Line
	2500 2600 2600 2600
Wire Wire Line
	2600 2600 2900 2600
Connection ~ 2600 2600
Wire Wire Line
	1250 7025 1250 7175
Wire Wire Line
	1250 7175 3100 7175
Connection ~ 3100 7175
Wire Wire Line
	1250 6925 1750 6925
Wire Wire Line
	1750 6925 2100 6925
Wire Wire Line
	1750 6700 1750 6925
Wire Wire Line
	1250 6825 1650 6825
Wire Wire Line
	1650 6825 1650 6175
Connection ~ 1775 6175
Wire Wire Line
	1250 6725 1550 6725
Wire Wire Line
	1550 6725 1550 5825
Wire Wire Line
	1450 5725 1450 6625
Wire Wire Line
	1450 6625 1250 6625
Wire Wire Line
	1775 5975 2950 5975
Wire Wire Line
	1600 2100 1900 2100
Wire Wire Line
	2300 2100 2600 2100
Wire Wire Line
	2600 2100 2600 2600
Wire Wire Line
	9250 2250 9900 2250
Wire Wire Line
	9250 2350 9900 2350
Wire Wire Line
	750  1150 1400 1150
Wire Wire Line
	1400 1150 1700 1150
Wire Wire Line
	4750 2450 5550 2450
Wire Wire Line
	4675 2700 4675 2350
Wire Wire Line
	4675 2350 5550 2350
Wire Wire Line
	4675 1900 4675 2250
Wire Wire Line
	4675 2250 5550 2250
Wire Wire Line
	4375 1900 4525 1900
Wire Wire Line
	4525 1900 4675 1900
Wire Wire Line
	4525 1900 4525 2150
Wire Wire Line
	4375 2700 4525 2700
Wire Wire Line
	4525 2700 4675 2700
Wire Wire Line
	4525 2700 4525 2450
Connection ~ 4375 2300
Wire Wire Line
	4375 2300 3750 2300
Connection ~ 3750 2300
Connection ~ 4525 2700
Connection ~ 4525 1900
Wire Wire Line
	1400 1900 1500 1900
Wire Wire Line
	1500 1900 2800 1900
Wire Wire Line
	2800 1900 2900 1900
Wire Wire Line
	1500 2600 1500 1900
Wire Wire Line
	2250 625  2750 625 
Wire Wire Line
	1850 625  1400 625 
Wire Wire Line
	1400 625  1400 1150
Connection ~ 1400 1150
Connection ~ 1500 1900
Wire Wire Line
	2500 1150 2550 1150
Wire Wire Line
	2550 1150 2600 1150
Wire Wire Line
	3000 1150 3250 1150
Wire Wire Line
	3250 1150 3250 1500
Wire Wire Line
	3250 1500 2800 1500
Wire Wire Line
	2800 1500 2800 1900
Connection ~ 2800 1900
Wire Wire Line
	2100 1450 2100 1550
Wire Wire Line
	2100 1550 2100 1675
Wire Wire Line
	1600 725  1600 1550
Wire Wire Line
	1600 725  2750 725 
Connection ~ 2550 1150
Wire Wire Line
	1400 1550 1600 1550
Wire Wire Line
	1600 1550 2100 1550
Wire Wire Line
	2100 1550 2550 1550
Connection ~ 2100 1550
Connection ~ 1600 1550
Wire Wire Line
	2400 1200 2500 1200
Wire Wire Line
	2500 1200 2500 1150
Wire Notes Line
	3800 1075 3850 1075
Wire Notes Line
	3900 1075 3950 1075
Wire Notes Line
	4000 1075 4050 1075
Wire Notes Line
	3750 1075 3700 1075
Wire Notes Line
	4150 1075 4100 1075
Wire Notes Line
	3875 2025 3925 2025
Wire Notes Line
	3975 2025 4025 2025
Wire Notes Line
	4075 2025 4125 2025
Wire Notes Line
	3825 2025 3775 2025
Wire Notes Line
	4225 1425 4225 1375
Wire Notes Line
	4225 1225 4225 1175
Wire Notes Line
	4225 1125 4225 1075
Wire Notes Line
	4225 1275 4225 1325
Wire Notes Line
	3700 1625 3700 1575
Wire Notes Line
	3700 1525 3700 1475
Wire Notes Line
	3700 1425 3700 1375
Wire Notes Line
	3700 1675 3700 1725
Wire Notes Line
	3700 1225 3700 1175
Wire Notes Line
	3700 1075 3700 1125
Wire Notes Line
	3700 1275 3700 1325
Wire Notes Line
	3700 1825 3700 1775
Wire Notes Line
	3700 1925 3700 1875
Wire Notes Line
	3700 1975 3700 2025
Wire Notes Line
	3700 2025 3750 2025
Wire Notes Line
	4225 1075 4200 1075
Wire Notes Line
	4225 1725 4225 1675
Wire Notes Line
	4225 1525 4225 1475
Wire Notes Line
	4225 1825 4225 1775
Wire Notes Line
	4225 1875 4225 1925
Wire Notes Line
	4100 6800 4100 6750
Wire Notes Line
	4100 6700 4100 6650
Wire Notes Line
	4225 2025 4225 1975
Wire Notes Line
	4100 6550 4100 6600
Wire Notes Line
	4100 6900 4100 6850
Wire Notes Line
	4200 2025 4225 2025
Wire Notes Line
	4100 7100 4100 7050
Wire Notes Line
	4100 6950 4100 7000
Wire Notes Line
	4100 7200 4100 7150
Wire Notes Line
	4100 7400 4100 7350
Wire Notes Line
	4100 7250 4100 7300
Wire Notes Line
	4800 7400 4850 7400
Wire Notes Line
	4700 7400 4750 7400
Wire Notes Line
	4500 7400 4550 7400
Wire Notes Line
	4650 7400 4600 7400
Wire Notes Line
	4400 7400 4450 7400
Wire Notes Line
	4300 7400 4350 7400
Wire Notes Line
	4100 7400 4150 7400
Wire Notes Line
	4250 7400 4200 7400
Wire Notes Line
	4700 6550 4750 6550
Wire Notes Line
	4600 6550 4650 6550
Wire Notes Line
	4400 6550 4450 6550
Wire Notes Line
	4550 6550 4500 6550
Wire Notes Line
	5000 7400 5050 7400
Wire Notes Line
	4950 7400 4900 7400
Wire Notes Line
	4300 6550 4350 6550
Wire Notes Line
	4200 6550 4250 6550
Wire Notes Line
	4150 6550 4100 6550
Wire Notes Line
	5125 7000 5125 6950
Wire Notes Line
	5125 7200 5125 7150
Wire Notes Line
	5125 7050 5125 7100
Wire Notes Line
	5125 7300 5125 7250
Wire Notes Line
	5125 7350 5125 7400
Wire Notes Line
	5125 6800 5125 6750
Wire Notes Line
	5125 6900 5125 6850
Wire Notes Line
	5125 6600 5125 6550
Wire Notes Line
	5125 6700 5125 6650
Wire Notes Line
	5125 6550 5075 6550
Wire Notes Line
	4900 6550 4950 6550
Wire Notes Line
	4850 6550 4800 6550
Wire Notes Line
	5000 6550 5050 6550
Wire Notes Line
	5125 7400 5100 7400
Wire Wire Line
	2400 2650 2500 2650
Wire Wire Line
	2500 2650 2500 2600
Wire Wire Line
	9250 3150 9900 3150
Wire Wire Line
	1000 1900 1000 2250
Wire Wire Line
	2750 725  2750 825 
Wire Wire Line
	1100 2500 1100 3075
Wire Wire Line
	1000 2750 1000 2875
$Comp
L SW_PUSH SW2
U 1 1
P 2400 6925
F 0 "SW2" H 2550 7035 50  0000 C CNN
F 1 "SW_PUSH" H 2400 6845 50  0000 C CNN
F 2 "Switch:SW_TACT-EVQQ2Y03W" H 2400 6925 60  0001 C CNN
F 3 "" H 2400 6925 60  0000 C CNN
	1    2400 6925
	1    0    0    -1  
$EndComp
Connection ~ 1750 6925
Wire Notes Line
	4225 1575 4225 1625
$EndSCHEMATC
